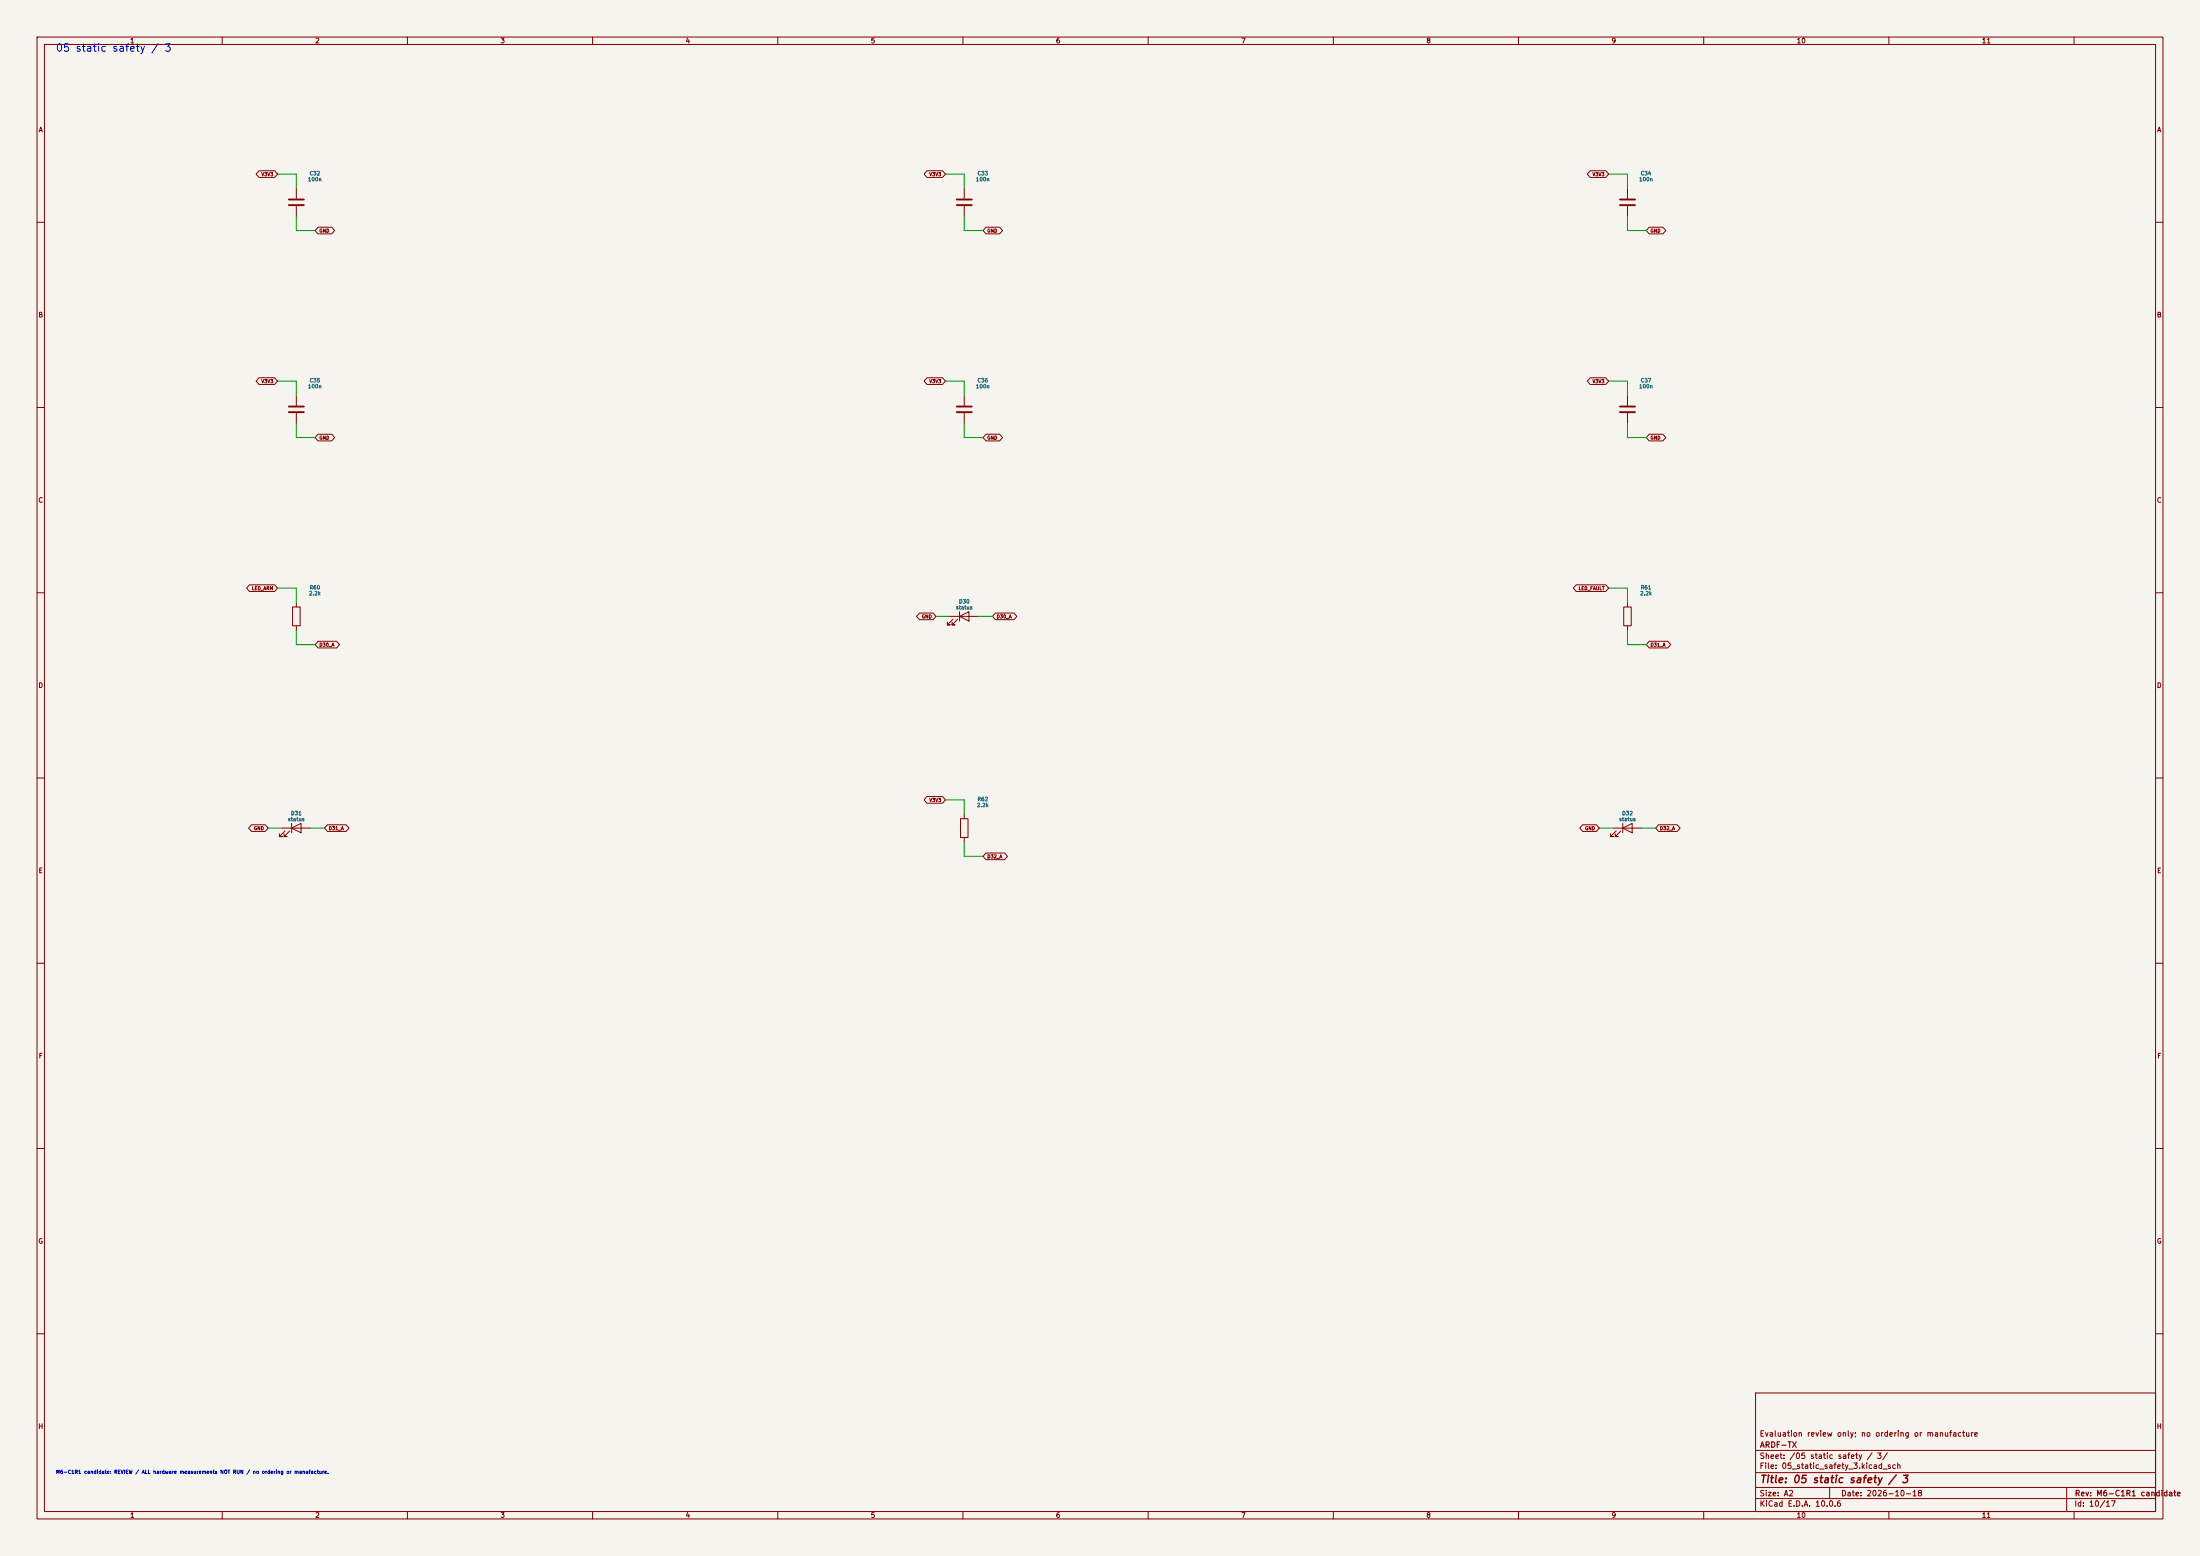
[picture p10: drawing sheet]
(kicad_sch (version 20250114) (generator "eeschema") (generator_version "10.0") (paper "A2") (title_block (title "05 static safety / 3") (date "2026-10-18") (rev "M6-C1R1 candidate") (company "ARDF-TX") (comment 1 "Evaluation review only; no ordering or manufacture")) (lib_symbols (symbol "ARDF_CTL:C" (pin_numbers (hide yes)) (pin_names (offset 0.254)) (exclude_from_sim no) (in_bom yes) (on_board yes) (in_pos_files yes) (duplicate_pin_numbers_are_jumpers no) (property "Reference" "C" (at 0.635 2.54 0) (show_name no) (do_not_autoplace no) (effects (font (size 1.27 1.27)) (justify left))) (property "Value" "C" (at 0.635 -2.54 0) (show_name no) (do_not_autoplace no) (effects (font (size 1.27 1.27)) (justify left))) (property "Footprint" "" (at 0.9652 -3.81 0) (show_name no) (do_not_autoplace no) (hide yes) (effects (font (size 1.27 1.27)))) (property "Datasheet" "" (at 0 0 0) (show_name no) (do_not_autoplace no) (hide yes) (effects (font (size 1.27 1.27)))) (property "Description" "Unpolarized capacitor" (at 0 0 0) (show_name no) (do_not_autoplace no) (hide yes) (effects (font (size 1.27 1.27)))) (property "ki_keywords" "cap capacitor" (at 0 0 0) (show_name no) (do_not_autoplace no) (hide yes) (effects (font (size 1.27 1.27)))) (property "ki_fp_filters" "C_*" (at 0 0 0) (show_name no) (do_not_autoplace no) (hide yes) (effects (font (size 1.27 1.27)))) (symbol "C_0_1" (polyline (pts (xy -2.032 0.762) (xy 2.032 0.762)) (stroke (width 0.508) (type default)) (fill (type none))) (polyline (pts (xy -2.032 -0.762) (xy 2.032 -0.762)) (stroke (width 0.508) (type default)) (fill (type none)))) (symbol "C_1_1" (pin passive line (at 0 3.81 270) (length 2.794) (name "" (effects (font (size 1.27 1.27)))) (number "1" (effects (font (size 1.27 1.27))))) (pin passive line (at 0 -3.81 90) (length 2.794) (name "" (effects (font (size 1.27 1.27)))) (number "2" (effects (font (size 1.27 1.27)))))) (embedded_fonts no)) (symbol "ARDF_CTL:LED" (pin_numbers (hide yes)) (pin_names (offset 1.016) (hide yes)) (exclude_from_sim no) (in_bom yes) (on_board yes) (in_pos_files yes) (duplicate_pin_numbers_are_jumpers no) (property "Reference" "D" (at 0 2.54 0) (show_name no) (do_not_autoplace no) (effects (font (size 1.27 1.27)))) (property "Value" "LED" (at 0 -2.54 0) (show_name no) (do_not_autoplace no) (effects (font (size 1.27 1.27)))) (property "Footprint" "" (at 0 0 0) (show_name no) (do_not_autoplace no) (hide yes) (effects (font (size 1.27 1.27)))) (property "Datasheet" "" (at 0 0 0) (show_name no) (do_not_autoplace no) (hide yes) (effects (font (size 1.27 1.27)))) (property "Description" "Light emitting diode" (at 0 0 0) (show_name no) (do_not_autoplace no) (hide yes) (effects (font (size 1.27 1.27)))) (property "Sim.Pins" "1=K 2=A" (at 0 0 0) (show_name no) (do_not_autoplace no) (hide yes) (effects (font (size 1.27 1.27)))) (property "ki_keywords" "LED diode" (at 0 0 0) (show_name no) (do_not_autoplace no) (hide yes) (effects (font (size 1.27 1.27)))) (property "ki_fp_filters" "LED* LED_SMD:* LED_THT:*" (at 0 0 0) (show_name no) (do_not_autoplace no) (hide yes) (effects (font (size 1.27 1.27)))) (symbol "LED_0_1" (polyline (pts (xy -3.048 -0.762) (xy -4.572 -2.286) (xy -3.81 -2.286) (xy -4.572 -2.286) (xy -4.572 -1.524)) (stroke (width 0) (type default)) (fill (type none))) (polyline (pts (xy -1.778 -0.762) (xy -3.302 -2.286) (xy -2.54 -2.286) (xy -3.302 -2.286) (xy -3.302 -1.524)) (stroke (width 0) (type default)) (fill (type none))) (polyline (pts (xy -1.27 0) (xy 1.27 0)) (stroke (width 0) (type default)) (fill (type none))) (polyline (pts (xy -1.27 -1.27) (xy -1.27 1.27)) (stroke (width 0.254) (type default)) (fill (type none))) (polyline (pts (xy 1.27 -1.27) (xy 1.27 1.27) (xy -1.27 0) (xy 1.27 -1.27)) (stroke (width 0.254) (type default)) (fill (type none)))) (symbol "LED_1_1" (pin passive line (at -3.81 0 0) (length 2.54) (name "K" (effects (font (size 1.27 1.27)))) (number "1" (effects (font (size 1.27 1.27))))) (pin passive line (at 3.81 0 180) (length 2.54) (name "A" (effects (font (size 1.27 1.27)))) (number "2" (effects (font (size 1.27 1.27)))))) (embedded_fonts no)) (symbol "ARDF_CTL:R" (pin_numbers (hide yes)) (pin_names (offset 0)) (exclude_from_sim no) (in_bom yes) (on_board yes) (in_pos_files yes) (duplicate_pin_numbers_are_jumpers no) (property "Reference" "R" (at 2.032 0 90) (show_name no) (do_not_autoplace no) (effects (font (size 1.27 1.27)))) (property "Value" "R" (at 0 0 90) (show_name no) (do_not_autoplace no) (effects (font (size 1.27 1.27)))) (property "Footprint" "" (at -1.778 0 90) (show_name no) (do_not_autoplace no) (hide yes) (effects (font (size 1.27 1.27)))) (property "Datasheet" "" (at 0 0 0) (show_name no) (do_not_autoplace no) (hide yes) (effects (font (size 1.27 1.27)))) (property "Description" "Resistor" (at 0 0 0) (show_name no) (do_not_autoplace no) (hide yes) (effects (font (size 1.27 1.27)))) (property "ki_keywords" "R res resistor" (at 0 0 0) (show_name no) (do_not_autoplace no) (hide yes) (effects (font (size 1.27 1.27)))) (property "ki_fp_filters" "R_*" (at 0 0 0) (show_name no) (do_not_autoplace no) (hide yes) (effects (font (size 1.27 1.27)))) (symbol "R_0_1" (rectangle (start -1.016 -2.54) (end 1.016 2.54) (stroke (width 0.254) (type default)) (fill (type none)))) (symbol "R_1_1" (pin passive line (at 0 3.81 270) (length 1.27) (name "" (effects (font (size 1.27 1.27)))) (number "1" (effects (font (size 1.27 1.27))))) (pin passive line (at 0 -3.81 90) (length 1.27) (name "" (effects (font (size 1.27 1.27)))) (number "2" (effects (font (size 1.27 1.27)))))) (embedded_fonts no)))
(text "05 static safety / 3" (at 15 12 0) (effects (font (size 2 2)) (justify left top)))
(symbol (lib_id "ARDF_CTL:C") (at 80.01 54.61 0) (unit 1) (in_bom yes) (on_board yes) (dnp no) (property "Reference" "C32" (at 85.01 46.8 0) (effects (font (size 1.0 1.0)))) (property "Value" "100n" (at 85.01 48.4 0) (effects (font (size 1.0 1.0)))) (property "Footprint" "ARDF_CTL:C_0603_1608Metric_CTL" (at 85.01 54.61 0) (effects (font (size 1.27 1.27)) (hide yes))) (property "Datasheet" "" (at 85.01 54.61 0) (effects (font (size 1.27 1.27)) (hide yes))) (property "MPN" "CL10B104KB8NNNC" (at 85.01 54.61 0) (effects (font (size 1.27 1.27)) (hide yes))) (property "Population" "ALL" (at 85.01 54.61 0) (effects (font (size 1.27 1.27)) (hide yes))) (property "Function" "05_static_safety" (at 85.01 54.61 0) (effects (font (size 1.27 1.27)) (hide yes))) (property "Engineering_Note" "" (at 85.01 54.61 0) (effects (font (size 1.27 1.27)) (hide yes))) (property "Status" "EVALUATION / NOT RELEASED" (at 85.01 54.61 0) (effects (font (size 1.27 1.27)) (hide yes))))
(wire (pts (xy 80.0100 50.8000) (xy 80.0100 46.9900)) (stroke (width 0) (type default)))
(wire (pts (xy 80.0100 46.9900) (xy 74.9300 46.9900)) (stroke (width 0) (type default)))
(global_label "V3V3" (shape bidirectional) (at 74.9300 46.9900 0) (fields_autoplaced yes) (effects (font (size 0.9 0.9)) (justify right)))
(wire (pts (xy 80.0100 58.4200) (xy 80.0100 62.2300)) (stroke (width 0) (type default)))
(wire (pts (xy 80.0100 62.2300) (xy 85.0900 62.2300)) (stroke (width 0) (type default)))
(global_label "GND" (shape bidirectional) (at 85.0900 62.2300 180) (fields_autoplaced yes) (effects (font (size 0.9 0.9)) (justify left)))
(symbol (lib_id "ARDF_CTL:C") (at 260.35 54.61 0) (unit 1) (in_bom yes) (on_board yes) (dnp no) (property "Reference" "C33" (at 265.35 46.8 0) (effects (font (size 1.0 1.0)))) (property "Value" "100n" (at 265.35 48.4 0) (effects (font (size 1.0 1.0)))) (property "Footprint" "ARDF_CTL:C_0603_1608Metric_CTL" (at 265.35 54.61 0) (effects (font (size 1.27 1.27)) (hide yes))) (property "Datasheet" "" (at 265.35 54.61 0) (effects (font (size 1.27 1.27)) (hide yes))) (property "MPN" "CL10B104KB8NNNC" (at 265.35 54.61 0) (effects (font (size 1.27 1.27)) (hide yes))) (property "Population" "ALL" (at 265.35 54.61 0) (effects (font (size 1.27 1.27)) (hide yes))) (property "Function" "05_static_safety" (at 265.35 54.61 0) (effects (font (size 1.27 1.27)) (hide yes))) (property "Engineering_Note" "" (at 265.35 54.61 0) (effects (font (size 1.27 1.27)) (hide yes))) (property "Status" "EVALUATION / NOT RELEASED" (at 265.35 54.61 0) (effects (font (size 1.27 1.27)) (hide yes))))
(wire (pts (xy 260.3500 50.8000) (xy 260.3500 46.9900)) (stroke (width 0) (type default)))
(wire (pts (xy 260.3500 46.9900) (xy 255.2700 46.9900)) (stroke (width 0) (type default)))
(global_label "V3V3" (shape bidirectional) (at 255.2700 46.9900 0) (fields_autoplaced yes) (effects (font (size 0.9 0.9)) (justify right)))
(wire (pts (xy 260.3500 58.4200) (xy 260.3500 62.2300)) (stroke (width 0) (type default)))
(wire (pts (xy 260.3500 62.2300) (xy 265.4300 62.2300)) (stroke (width 0) (type default)))
(global_label "GND" (shape bidirectional) (at 265.4300 62.2300 180) (fields_autoplaced yes) (effects (font (size 0.9 0.9)) (justify left)))
(symbol (lib_id "ARDF_CTL:C") (at 439.42 54.61 0) (unit 1) (in_bom yes) (on_board yes) (dnp no) (property "Reference" "C34" (at 444.42 46.8 0) (effects (font (size 1.0 1.0)))) (property "Value" "100n" (at 444.42 48.4 0) (effects (font (size 1.0 1.0)))) (property "Footprint" "ARDF_CTL:C_0603_1608Metric_CTL" (at 444.42 54.61 0) (effects (font (size 1.27 1.27)) (hide yes))) (property "Datasheet" "" (at 444.42 54.61 0) (effects (font (size 1.27 1.27)) (hide yes))) (property "MPN" "CL10B104KB8NNNC" (at 444.42 54.61 0) (effects (font (size 1.27 1.27)) (hide yes))) (property "Population" "ALL" (at 444.42 54.61 0) (effects (font (size 1.27 1.27)) (hide yes))) (property "Function" "05_static_safety" (at 444.42 54.61 0) (effects (font (size 1.27 1.27)) (hide yes))) (property "Engineering_Note" "" (at 444.42 54.61 0) (effects (font (size 1.27 1.27)) (hide yes))) (property "Status" "EVALUATION / NOT RELEASED" (at 444.42 54.61 0) (effects (font (size 1.27 1.27)) (hide yes))))
(wire (pts (xy 439.4200 50.8000) (xy 439.4200 46.9900)) (stroke (width 0) (type default)))
(wire (pts (xy 439.4200 46.9900) (xy 434.3400 46.9900)) (stroke (width 0) (type default)))
(global_label "V3V3" (shape bidirectional) (at 434.3400 46.9900 0) (fields_autoplaced yes) (effects (font (size 0.9 0.9)) (justify right)))
(wire (pts (xy 439.4200 58.4200) (xy 439.4200 62.2300)) (stroke (width 0) (type default)))
(wire (pts (xy 439.4200 62.2300) (xy 444.5000 62.2300)) (stroke (width 0) (type default)))
(global_label "GND" (shape bidirectional) (at 444.5000 62.2300 180) (fields_autoplaced yes) (effects (font (size 0.9 0.9)) (justify left)))
(symbol (lib_id "ARDF_CTL:C") (at 80.01 110.49 0) (unit 1) (in_bom yes) (on_board yes) (dnp no) (property "Reference" "C35" (at 85.01 102.67999999999999 0) (effects (font (size 1.0 1.0)))) (property "Value" "100n" (at 85.01 104.27999999999999 0) (effects (font (size 1.0 1.0)))) (property "Footprint" "ARDF_CTL:C_0603_1608Metric_CTL" (at 85.01 110.49 0) (effects (font (size 1.27 1.27)) (hide yes))) (property "Datasheet" "" (at 85.01 110.49 0) (effects (font (size 1.27 1.27)) (hide yes))) (property "MPN" "CL10B104KB8NNNC" (at 85.01 110.49 0) (effects (font (size 1.27 1.27)) (hide yes))) (property "Population" "ALL" (at 85.01 110.49 0) (effects (font (size 1.27 1.27)) (hide yes))) (property "Function" "05_static_safety" (at 85.01 110.49 0) (effects (font (size 1.27 1.27)) (hide yes))) (property "Engineering_Note" "" (at 85.01 110.49 0) (effects (font (size 1.27 1.27)) (hide yes))) (property "Status" "EVALUATION / NOT RELEASED" (at 85.01 110.49 0) (effects (font (size 1.27 1.27)) (hide yes))))
(wire (pts (xy 80.0100 106.6800) (xy 80.0100 102.8700)) (stroke (width 0) (type default)))
(wire (pts (xy 80.0100 102.8700) (xy 74.9300 102.8700)) (stroke (width 0) (type default)))
(global_label "V3V3" (shape bidirectional) (at 74.9300 102.8700 0) (fields_autoplaced yes) (effects (font (size 0.9 0.9)) (justify right)))
(wire (pts (xy 80.0100 114.3000) (xy 80.0100 118.1100)) (stroke (width 0) (type default)))
(wire (pts (xy 80.0100 118.1100) (xy 85.0900 118.1100)) (stroke (width 0) (type default)))
(global_label "GND" (shape bidirectional) (at 85.0900 118.1100 180) (fields_autoplaced yes) (effects (font (size 0.9 0.9)) (justify left)))
(symbol (lib_id "ARDF_CTL:C") (at 260.35 110.49 0) (unit 1) (in_bom yes) (on_board yes) (dnp no) (property "Reference" "C36" (at 265.35 102.67999999999999 0) (effects (font (size 1.0 1.0)))) (property "Value" "100n" (at 265.35 104.27999999999999 0) (effects (font (size 1.0 1.0)))) (property "Footprint" "ARDF_CTL:C_0603_1608Metric_CTL" (at 265.35 110.49 0) (effects (font (size 1.27 1.27)) (hide yes))) (property "Datasheet" "" (at 265.35 110.49 0) (effects (font (size 1.27 1.27)) (hide yes))) (property "MPN" "CL10B104KB8NNNC" (at 265.35 110.49 0) (effects (font (size 1.27 1.27)) (hide yes))) (property "Population" "ALL" (at 265.35 110.49 0) (effects (font (size 1.27 1.27)) (hide yes))) (property "Function" "05_static_safety" (at 265.35 110.49 0) (effects (font (size 1.27 1.27)) (hide yes))) (property "Engineering_Note" "" (at 265.35 110.49 0) (effects (font (size 1.27 1.27)) (hide yes))) (property "Status" "EVALUATION / NOT RELEASED" (at 265.35 110.49 0) (effects (font (size 1.27 1.27)) (hide yes))))
(wire (pts (xy 260.3500 106.6800) (xy 260.3500 102.8700)) (stroke (width 0) (type default)))
(wire (pts (xy 260.3500 102.8700) (xy 255.2700 102.8700)) (stroke (width 0) (type default)))
(global_label "V3V3" (shape bidirectional) (at 255.2700 102.8700 0) (fields_autoplaced yes) (effects (font (size 0.9 0.9)) (justify right)))
(wire (pts (xy 260.3500 114.3000) (xy 260.3500 118.1100)) (stroke (width 0) (type default)))
(wire (pts (xy 260.3500 118.1100) (xy 265.4300 118.1100)) (stroke (width 0) (type default)))
(global_label "GND" (shape bidirectional) (at 265.4300 118.1100 180) (fields_autoplaced yes) (effects (font (size 0.9 0.9)) (justify left)))
(symbol (lib_id "ARDF_CTL:C") (at 439.42 110.49 0) (unit 1) (in_bom yes) (on_board yes) (dnp no) (property "Reference" "C37" (at 444.42 102.67999999999999 0) (effects (font (size 1.0 1.0)))) (property "Value" "100n" (at 444.42 104.27999999999999 0) (effects (font (size 1.0 1.0)))) (property "Footprint" "ARDF_CTL:C_0603_1608Metric_CTL" (at 444.42 110.49 0) (effects (font (size 1.27 1.27)) (hide yes))) (property "Datasheet" "" (at 444.42 110.49 0) (effects (font (size 1.27 1.27)) (hide yes))) (property "MPN" "CL10B104KB8NNNC" (at 444.42 110.49 0) (effects (font (size 1.27 1.27)) (hide yes))) (property "Population" "ALL" (at 444.42 110.49 0) (effects (font (size 1.27 1.27)) (hide yes))) (property "Function" "05_static_safety" (at 444.42 110.49 0) (effects (font (size 1.27 1.27)) (hide yes))) (property "Engineering_Note" "" (at 444.42 110.49 0) (effects (font (size 1.27 1.27)) (hide yes))) (property "Status" "EVALUATION / NOT RELEASED" (at 444.42 110.49 0) (effects (font (size 1.27 1.27)) (hide yes))))
(wire (pts (xy 439.4200 106.6800) (xy 439.4200 102.8700)) (stroke (width 0) (type default)))
(wire (pts (xy 439.4200 102.8700) (xy 434.3400 102.8700)) (stroke (width 0) (type default)))
(global_label "V3V3" (shape bidirectional) (at 434.3400 102.8700 0) (fields_autoplaced yes) (effects (font (size 0.9 0.9)) (justify right)))
(wire (pts (xy 439.4200 114.3000) (xy 439.4200 118.1100)) (stroke (width 0) (type default)))
(wire (pts (xy 439.4200 118.1100) (xy 444.5000 118.1100)) (stroke (width 0) (type default)))
(global_label "GND" (shape bidirectional) (at 444.5000 118.1100 180) (fields_autoplaced yes) (effects (font (size 0.9 0.9)) (justify left)))
(symbol (lib_id "ARDF_CTL:R") (at 80.01 166.37 0) (unit 1) (in_bom yes) (on_board yes) (dnp no) (property "Reference" "R60" (at 85.01 158.56 0) (effects (font (size 1.0 1.0)))) (property "Value" "2.2k" (at 85.01 160.16 0) (effects (font (size 1.0 1.0)))) (property "Footprint" "ARDF_CTL:R_0603_1608Metric_CTL" (at 85.01 166.37 0) (effects (font (size 1.27 1.27)) (hide yes))) (property "Datasheet" "" (at 85.01 166.37 0) (effects (font (size 1.27 1.27)) (hide yes))) (property "MPN" "RC0603FR-072K2L" (at 85.01 166.37 0) (effects (font (size 1.27 1.27)) (hide yes))) (property "Population" "ALL" (at 85.01 166.37 0) (effects (font (size 1.27 1.27)) (hide yes))) (property "Function" "05_static_safety" (at 85.01 166.37 0) (effects (font (size 1.27 1.27)) (hide yes))) (property "Engineering_Note" "Yageo RC0603 1%, 0.1W" (at 85.01 166.37 0) (effects (font (size 1.27 1.27)) (hide yes))) (property "Status" "EVALUATION / NOT RELEASED" (at 85.01 166.37 0) (effects (font (size 1.27 1.27)) (hide yes))))
(wire (pts (xy 80.0100 162.5600) (xy 80.0100 158.7500)) (stroke (width 0) (type default)))
(wire (pts (xy 80.0100 158.7500) (xy 74.9300 158.7500)) (stroke (width 0) (type default)))
(global_label "LED_ARM" (shape bidirectional) (at 74.9300 158.7500 0) (fields_autoplaced yes) (effects (font (size 0.9 0.9)) (justify right)))
(wire (pts (xy 80.0100 170.1800) (xy 80.0100 173.9900)) (stroke (width 0) (type default)))
(wire (pts (xy 80.0100 173.9900) (xy 85.0900 173.9900)) (stroke (width 0) (type default)))
(global_label "D30_A" (shape bidirectional) (at 85.0900 173.9900 180) (fields_autoplaced yes) (effects (font (size 0.9 0.9)) (justify left)))
(symbol (lib_id "ARDF_CTL:LED") (at 260.35 166.37 0) (unit 1) (in_bom yes) (on_board yes) (dnp no) (property "Reference" "D30" (at 260.35 162.37 0) (effects (font (size 1.0 1.0)))) (property "Value" "status" (at 260.35 163.97 0) (effects (font (size 1.0 1.0)))) (property "Footprint" "ARDF_CTL:LED_0603_1608Metric_CTL" (at 260.35 166.37 0) (effects (font (size 1.27 1.27)) (hide yes))) (property "Datasheet" "" (at 260.35 166.37 0) (effects (font (size 1.27 1.27)) (hide yes))) (property "MPN" "LTST-C190KGKT" (at 260.35 166.37 0) (effects (font (size 1.27 1.27)) (hide yes))) (property "Population" "ALL" (at 260.35 166.37 0) (effects (font (size 1.27 1.27)) (hide yes))) (property "Function" "05_static_safety" (at 260.35 166.37 0) (effects (font (size 1.27 1.27)) (hide yes))) (property "Engineering_Note" "" (at 260.35 166.37 0) (effects (font (size 1.27 1.27)) (hide yes))) (property "Status" "EVALUATION / NOT RELEASED" (at 260.35 166.37 0) (effects (font (size 1.27 1.27)) (hide yes))))
(wire (pts (xy 256.5400 166.3700) (xy 252.7300 166.3700)) (stroke (width 0) (type default)))
(global_label "GND" (shape bidirectional) (at 252.7300 166.3700 0) (fields_autoplaced yes) (effects (font (size 0.9 0.9)) (justify right)))
(wire (pts (xy 264.1600 166.3700) (xy 267.9700 166.3700)) (stroke (width 0) (type default)))
(global_label "D30_A" (shape bidirectional) (at 267.9700 166.3700 180) (fields_autoplaced yes) (effects (font (size 0.9 0.9)) (justify left)))
(symbol (lib_id "ARDF_CTL:R") (at 439.42 166.37 0) (unit 1) (in_bom yes) (on_board yes) (dnp no) (property "Reference" "R61" (at 444.42 158.56 0) (effects (font (size 1.0 1.0)))) (property "Value" "2.2k" (at 444.42 160.16 0) (effects (font (size 1.0 1.0)))) (property "Footprint" "ARDF_CTL:R_0603_1608Metric_CTL" (at 444.42 166.37 0) (effects (font (size 1.27 1.27)) (hide yes))) (property "Datasheet" "" (at 444.42 166.37 0) (effects (font (size 1.27 1.27)) (hide yes))) (property "MPN" "RC0603FR-072K2L" (at 444.42 166.37 0) (effects (font (size 1.27 1.27)) (hide yes))) (property "Population" "ALL" (at 444.42 166.37 0) (effects (font (size 1.27 1.27)) (hide yes))) (property "Function" "05_static_safety" (at 444.42 166.37 0) (effects (font (size 1.27 1.27)) (hide yes))) (property "Engineering_Note" "Yageo RC0603 1%, 0.1W" (at 444.42 166.37 0) (effects (font (size 1.27 1.27)) (hide yes))) (property "Status" "EVALUATION / NOT RELEASED" (at 444.42 166.37 0) (effects (font (size 1.27 1.27)) (hide yes))))
(wire (pts (xy 439.4200 162.5600) (xy 439.4200 158.7500)) (stroke (width 0) (type default)))
(wire (pts (xy 439.4200 158.7500) (xy 434.3400 158.7500)) (stroke (width 0) (type default)))
(global_label "LED_FAULT" (shape bidirectional) (at 434.3400 158.7500 0) (fields_autoplaced yes) (effects (font (size 0.9 0.9)) (justify right)))
(wire (pts (xy 439.4200 170.1800) (xy 439.4200 173.9900)) (stroke (width 0) (type default)))
(wire (pts (xy 439.4200 173.9900) (xy 444.5000 173.9900)) (stroke (width 0) (type default)))
(global_label "D31_A" (shape bidirectional) (at 444.5000 173.9900 180) (fields_autoplaced yes) (effects (font (size 0.9 0.9)) (justify left)))
(symbol (lib_id "ARDF_CTL:LED") (at 80.01 223.52 0) (unit 1) (in_bom yes) (on_board yes) (dnp no) (property "Reference" "D31" (at 80.01 219.52 0) (effects (font (size 1.0 1.0)))) (property "Value" "status" (at 80.01 221.12 0) (effects (font (size 1.0 1.0)))) (property "Footprint" "ARDF_CTL:LED_0603_1608Metric_CTL" (at 80.01 223.52 0) (effects (font (size 1.27 1.27)) (hide yes))) (property "Datasheet" "" (at 80.01 223.52 0) (effects (font (size 1.27 1.27)) (hide yes))) (property "MPN" "LTST-C190KRKT" (at 80.01 223.52 0) (effects (font (size 1.27 1.27)) (hide yes))) (property "Population" "ALL" (at 80.01 223.52 0) (effects (font (size 1.27 1.27)) (hide yes))) (property "Function" "05_static_safety" (at 80.01 223.52 0) (effects (font (size 1.27 1.27)) (hide yes))) (property "Engineering_Note" "" (at 80.01 223.52 0) (effects (font (size 1.27 1.27)) (hide yes))) (property "Status" "EVALUATION / NOT RELEASED" (at 80.01 223.52 0) (effects (font (size 1.27 1.27)) (hide yes))))
(wire (pts (xy 76.2000 223.5200) (xy 72.3900 223.5200)) (stroke (width 0) (type default)))
(global_label "GND" (shape bidirectional) (at 72.3900 223.5200 0) (fields_autoplaced yes) (effects (font (size 0.9 0.9)) (justify right)))
(wire (pts (xy 83.8200 223.5200) (xy 87.6300 223.5200)) (stroke (width 0) (type default)))
(global_label "D31_A" (shape bidirectional) (at 87.6300 223.5200 180) (fields_autoplaced yes) (effects (font (size 0.9 0.9)) (justify left)))
(symbol (lib_id "ARDF_CTL:R") (at 260.35 223.52 0) (unit 1) (in_bom yes) (on_board yes) (dnp no) (property "Reference" "R62" (at 265.35 215.71 0) (effects (font (size 1.0 1.0)))) (property "Value" "2.2k" (at 265.35 217.31 0) (effects (font (size 1.0 1.0)))) (property "Footprint" "ARDF_CTL:R_0603_1608Metric_CTL" (at 265.35 223.52 0) (effects (font (size 1.27 1.27)) (hide yes))) (property "Datasheet" "" (at 265.35 223.52 0) (effects (font (size 1.27 1.27)) (hide yes))) (property "MPN" "RC0603FR-072K2L" (at 265.35 223.52 0) (effects (font (size 1.27 1.27)) (hide yes))) (property "Population" "ALL" (at 265.35 223.52 0) (effects (font (size 1.27 1.27)) (hide yes))) (property "Function" "05_static_safety" (at 265.35 223.52 0) (effects (font (size 1.27 1.27)) (hide yes))) (property "Engineering_Note" "Yageo RC0603 1%, 0.1W" (at 265.35 223.52 0) (effects (font (size 1.27 1.27)) (hide yes))) (property "Status" "EVALUATION / NOT RELEASED" (at 265.35 223.52 0) (effects (font (size 1.27 1.27)) (hide yes))))
(wire (pts (xy 260.3500 219.7100) (xy 260.3500 215.9000)) (stroke (width 0) (type default)))
(wire (pts (xy 260.3500 215.9000) (xy 255.2700 215.9000)) (stroke (width 0) (type default)))
(global_label "V3V3" (shape bidirectional) (at 255.2700 215.9000 0) (fields_autoplaced yes) (effects (font (size 0.9 0.9)) (justify right)))
(wire (pts (xy 260.3500 227.3300) (xy 260.3500 231.1400)) (stroke (width 0) (type default)))
(wire (pts (xy 260.3500 231.1400) (xy 265.4300 231.1400)) (stroke (width 0) (type default)))
(global_label "D32_A" (shape bidirectional) (at 265.4300 231.1400 180) (fields_autoplaced yes) (effects (font (size 0.9 0.9)) (justify left)))
(symbol (lib_id "ARDF_CTL:LED") (at 439.42 223.52 0) (unit 1) (in_bom yes) (on_board yes) (dnp no) (property "Reference" "D32" (at 439.42 219.52 0) (effects (font (size 1.0 1.0)))) (property "Value" "status" (at 439.42 221.12 0) (effects (font (size 1.0 1.0)))) (property "Footprint" "ARDF_CTL:LED_0603_1608Metric_CTL" (at 439.42 223.52 0) (effects (font (size 1.27 1.27)) (hide yes))) (property "Datasheet" "" (at 439.42 223.52 0) (effects (font (size 1.27 1.27)) (hide yes))) (property "MPN" "LTST-C190KGKT" (at 439.42 223.52 0) (effects (font (size 1.27 1.27)) (hide yes))) (property "Population" "ALL" (at 439.42 223.52 0) (effects (font (size 1.27 1.27)) (hide yes))) (property "Function" "05_static_safety" (at 439.42 223.52 0) (effects (font (size 1.27 1.27)) (hide yes))) (property "Engineering_Note" "" (at 439.42 223.52 0) (effects (font (size 1.27 1.27)) (hide yes))) (property "Status" "EVALUATION / NOT RELEASED" (at 439.42 223.52 0) (effects (font (size 1.27 1.27)) (hide yes))))
(wire (pts (xy 435.6100 223.5200) (xy 431.8000 223.5200)) (stroke (width 0) (type default)))
(global_label "GND" (shape bidirectional) (at 431.8000 223.5200 0) (fields_autoplaced yes) (effects (font (size 0.9 0.9)) (justify right)))
(wire (pts (xy 443.2300 223.5200) (xy 447.0400 223.5200)) (stroke (width 0) (type default)))
(global_label "D32_A" (shape bidirectional) (at 447.0400 223.5200 180) (fields_autoplaced yes) (effects (font (size 0.9 0.9)) (justify left)))
(text "M6-C1R1 candidate: REVIEW / ALL hardware measurements NOT RUN / no ordering or manufacture." (at 15 397 0) (effects (font (size 0.95 0.95)) (justify left top)))
(embedded_fonts no))
